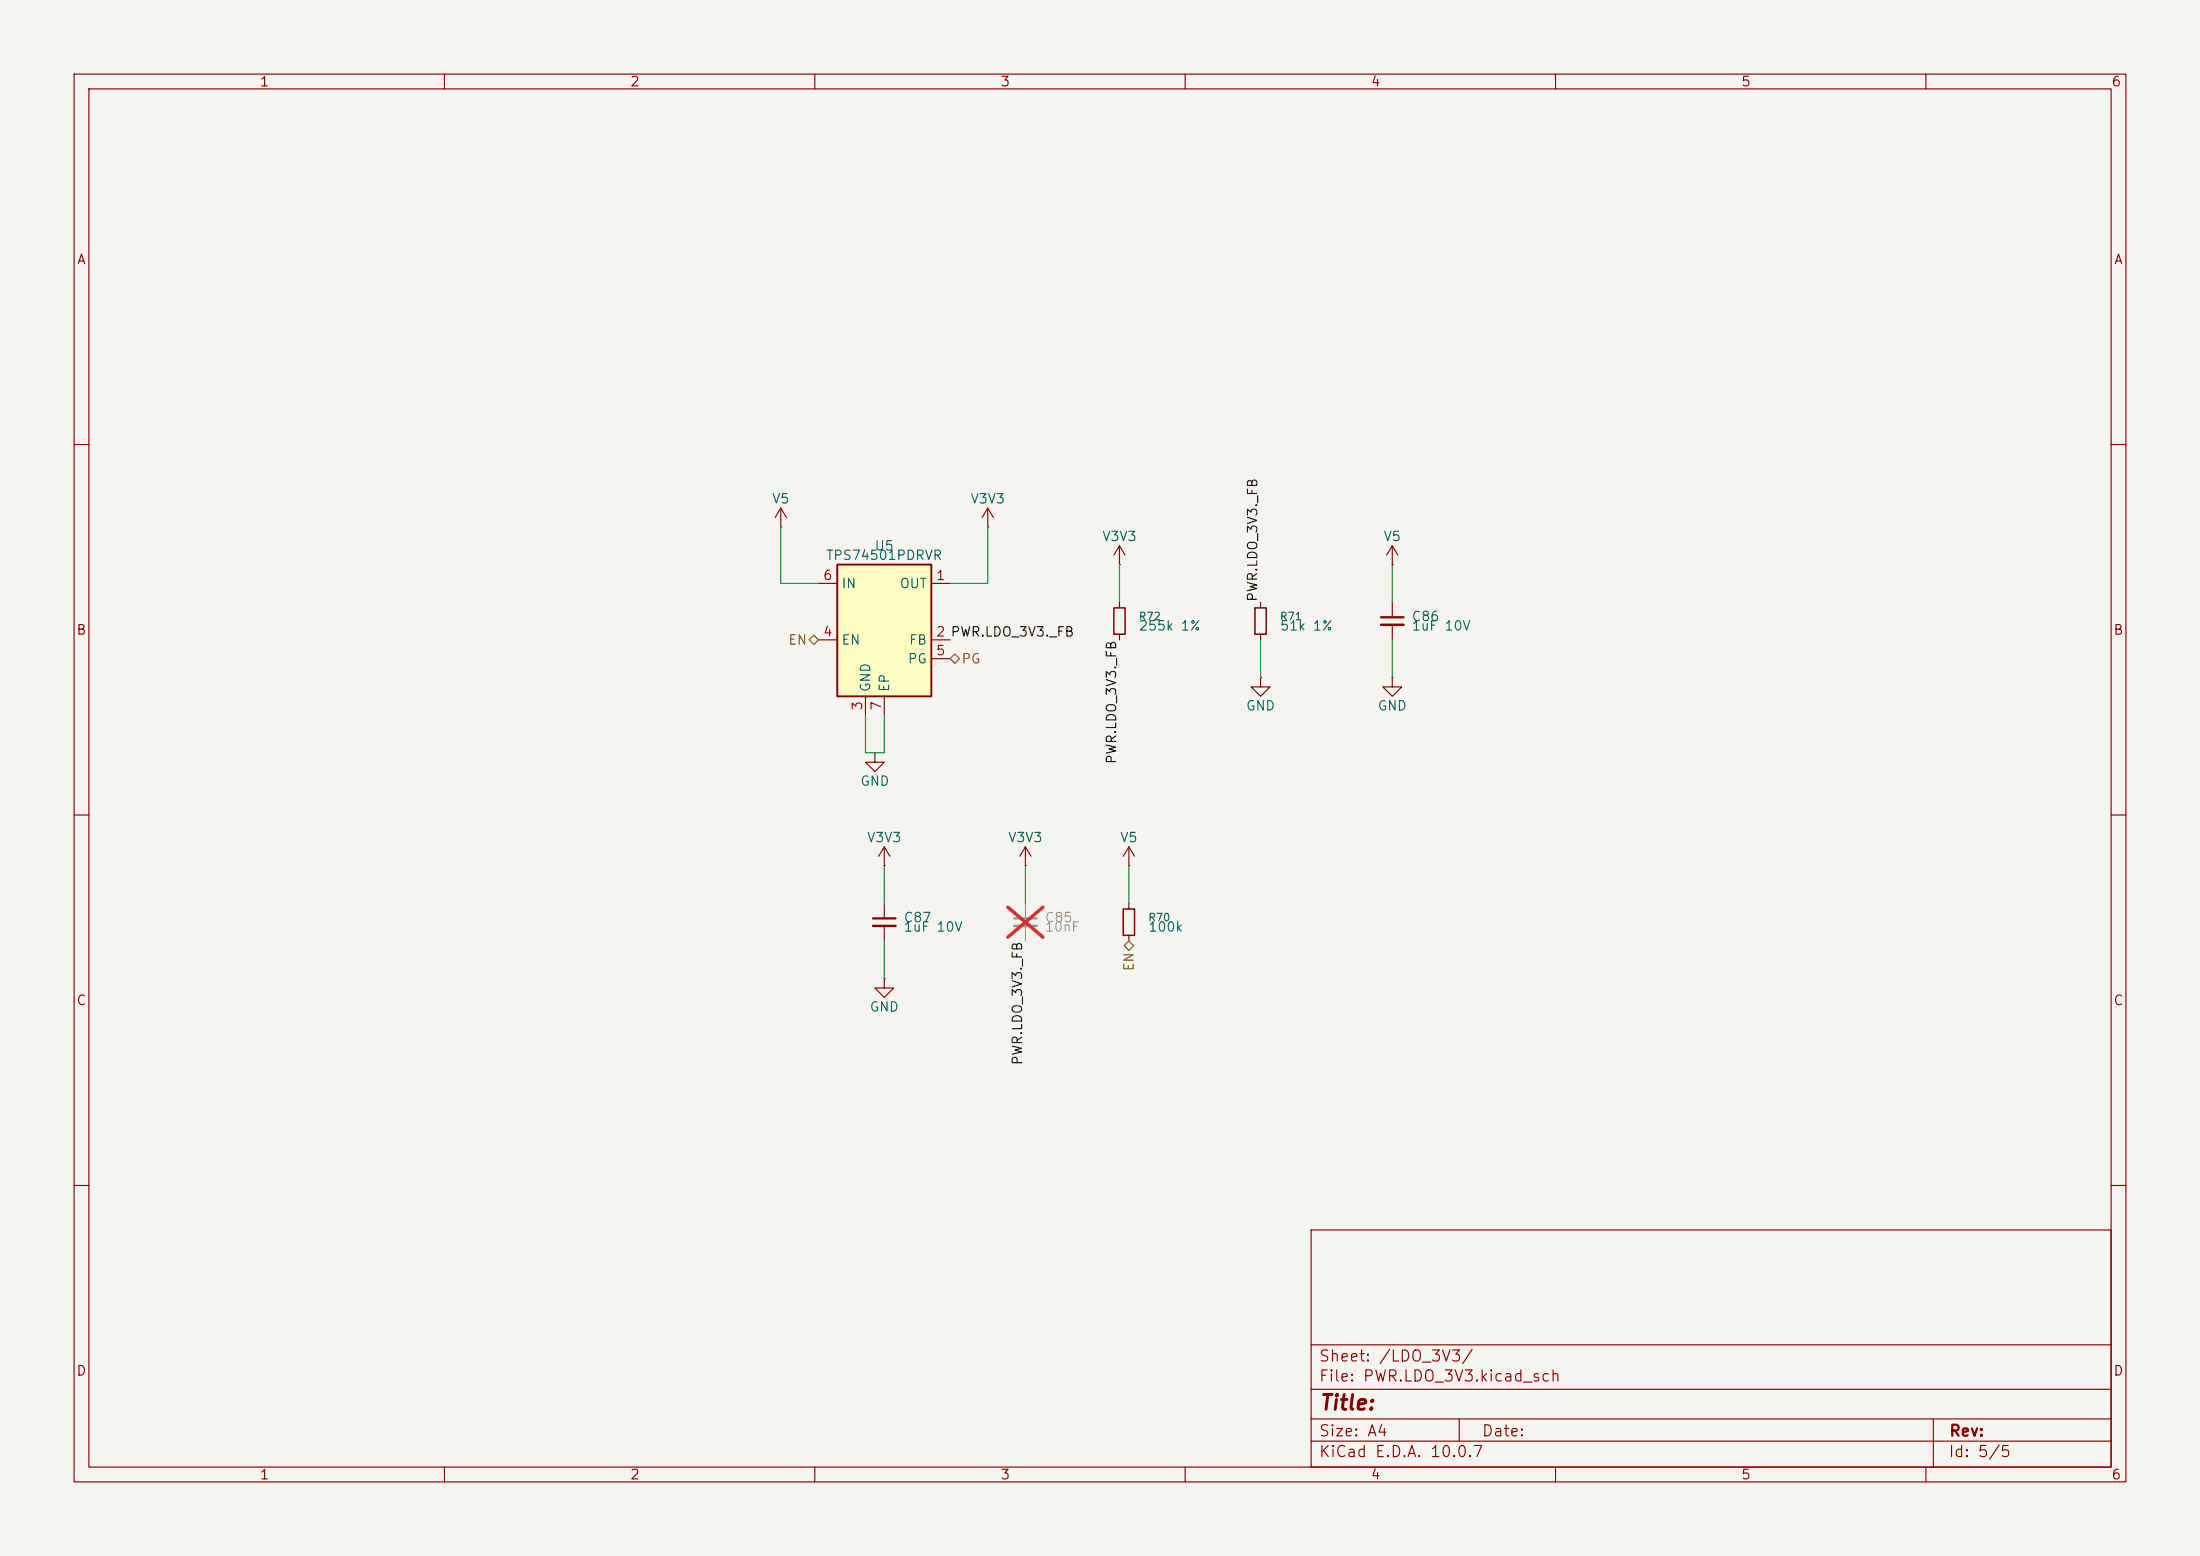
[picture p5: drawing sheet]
<svg xmlns="http://www.w3.org/2000/svg" width="297mm" height="210mm" viewBox="0 0 297 210" stroke-linecap="round" stroke-linejoin="round" font-family="sans-serif">
<path d="M0 0h297v210h-297z" fill="#f5f4ef" stroke="#f5f4ef" stroke-width=".14"/>
<g fill="none" stroke="#840000" stroke-width=".15">
<path d="M10 10h277v190h-277zM12 12h273v186h-273zM60 10v2M110 10v2M160 10v2M210 10v2M260 10v2M10 60h2M105.4 71.1h.1M105.4 68.6l-.8 1.3M105.4 68.6l.8 1.3M105.4 68.6v2.5"/>
<path d="M133.3 71.1h.1M133.3 68.6l-.7 1.3M133.3 68.6l.8 1.3M133.3 68.6v2.5M188 76.2h.1M188 73.7v2.5M188 73.7l-.8 1.2M188 73.7l.7 1.2M285 60h2M170.2 91.4v1.3h1.2l-1.2 1.3-1.3-1.3h1.3M170.2 91.4h.1M170.2 81.3v.7"/>
<path d="M170.2 85.6v.8M188 91.4v1.3h1.2l-1.2 1.3-1.3-1.3h1.3M188 91.4h.1M188 81.3v2M188 84.3v2.1M10 110h2M118.1 101.6v1.3h1.3l-1.3 1.2-1.3-1.2h1.3M118.1 101.6h.1M119.4 116.8h.1M119.4 114.3v2.5M119.4 114.3l-.8 1.3M119.4 114.3l.7 1.3"/>
<path d="M285 110h2M119.4 132.1v1.3h1.2l-1.2 1.2-1.3-1.2h1.3M119.4 132.1h.1M119.4 121.9v2.1M119.4 125v2M10 160h2M177 166h108v32h-108zM285 160h2M60 198v2M110 198v2M160 198v2M177 194.5h108"/>
<path d="M177 191.5h108M177 187.5h108M177 181.5h108M197 191.5v3M210 198v2M260 198v2M261 191.5v6.5"/>
</g>
<path d="M169.4 82h1.5v3.6h-1.5z" fill="none" stroke="#840000" stroke-width=".2"/>
<path d="M186.4 83.3h3.1M117.9 124h3" fill="none" stroke="#840000" stroke-width=".3"/>
<path d="M186.4 84.3h3.1M117.9 125h3" fill="none" stroke="#840000" stroke-width=".33"/>
<path d="M113 76.2h12.7v17.8h-12.7z" fill="#ffffc2"/>
<path d="M113 76.2h12.7v17.8h-12.7z" fill="none" stroke="#840000" stroke-width=".25"/>
<g fill="none" stroke="#840000" stroke-width=".15">
<path d="M110.5 78.7h2.5M125.7 78.7h2.6M151.1 76.2h.1M151.1 73.7v2.5M151.1 73.7l-.7 1.2M151.1 73.7l.8 1.2M110.5 86.4h2.5M116.8 94v2.5M119.4 94v2.5M125.7 86.4h2.6M125.7 88.9h2.6M151.1 81.3v.7"/>
<path d="M151.1 85.6v.8M138.4 116.8h.1M138.4 114.3l-.7 1.3M138.4 114.3l.8 1.3M138.4 114.3v2.5M152.4 116.8h.1M152.4 114.3l-.8 1.3M152.4 114.3l.8 1.3M152.4 114.3v2.5M152.4 121.9v.8M152.4 126.2v.8"/>
</g>
<path d="M150.4 82h1.5v3.6h-1.5zM151.6 122.7h1.6v3.5h-1.6z" fill="none" stroke="#840000" stroke-width=".2"/>
<path d="M136.9 124h3.1" fill="none" stroke="#9c9b98" stroke-width=".3"/>
<path d="M136.9 125h3.1" fill="none" stroke="#9c9b98" stroke-width=".33"/>
<path d="M138.4 121.9v2.1M138.4 125v2" fill="none" stroke="#9c9b98" stroke-width=".15"/>
<path d="M136.1 122.4l4.7 4.1M140.8 122.4l-4.7 4.1" fill="none" stroke="#e12e31" stroke-width=".46"/>
<path d="M109.2 86.4l.7-.7 .6 .7-.6 .6zM128.3 88.9l.6-.6 .6 .6-.6 .6zM151.8 127.6l.6-.6 .6 .6-.6 .7z" fill="none" stroke="#725600" stroke-width=".15"/>
<path d="M105.4 71.1v7.6h5.1M133.3 71.1v7.6h-5M151.1 76.2v5.1M188 76.2v5.1M116.8 96.5v5.1h2.6v-5.1M170.2 86.4v5M188 86.4v5M119.4 116.8v5.1M138.4 116.8v5.1M152.4 116.8v5.1M119.4 127v5.1" fill="none" stroke="#009600" stroke-width=".15"/>
<text font-size="2" fill="#840000" x="178" y="190.8">Title:</text>
<g font-size="1.5" fill="#840000">
<text x="178" y="184.1">Sheet: /LDO_3V3/</text>
<text x="178" y="186.8">File: PWR.LDO_3V3.kicad_sch</text>
<text x="178" y="197">KiCad E.D.A. 10.0.7</text>
<text x="178" y="194.2">Size: A4</text>
<text x="200" y="194.2">Date:</text>
<text x="263" y="197">Id: 5/5</text>
<text x="263" y="194.2">Rev:</text>
</g>
<g font-size="1.3" fill="#840000">
<text x="35" y="12">1</text>
<text x="85" y="12">2</text>
<text x="135" y="12">3</text>
<text x="185" y="12">4</text>
<text x="235" y="12">5</text>
<text x="285" y="12">6</text>
<text x="10.3" y="36">A</text>
<text x="285.3" y="36">A</text>
<text x="10.2" y="86">B</text>
<text x="285.2" y="86">B</text>
<text x="10.2" y="136">C</text>
<text x="285.2" y="136">C</text>
<text x="10.2" y="186">D</text>
<text x="285.2" y="186">D</text>
<text x="35" y="200">1</text>
<text x="85" y="200">2</text>
<text x="135" y="200">3</text>
<text x="185" y="200">4</text>
<text x="235" y="200">5</text>
<text x="285" y="200">6</text>
</g>
<g font-size="1.3" fill="#006464">
<text x="104.1" y="68.3">V5</text>
<text x="130.9" y="68.3">V3V3</text>
<text x="111.4" y="75.9">TPS74501PDRVR</text>
<text x="118" y="74.6">U5</text>
<text x="148.7" y="73.4">V3V3</text>
<text x="186.7" y="73.4">V5</text>
<text x="113.5" y="79.7">IN</text>
<text x="121.4" y="79.7">OUT</text>
<text x="113.5" y="87.3">EN</text>
<text x="122.5" y="89.9">PG</text>
<text x="122.6" y="87.3">FB</text>
<text x="153.7" y="85.4">255k 1%</text>
<text x="172.7" y="85.4">51k 1%</text>
<text x="190.5" y="84.1">C86</text>
<text x="190.5" y="85.4">1uF 10V</text>
<text x="117.8" y="93.5" transform="rotate(-90 117.8 93.5)">GND</text>
<text x="120.3" y="93.5" transform="rotate(-90 120.3 93.5)">EP</text>
<text x="168.1" y="96.2">GND</text>
<text x="185.9" y="96.2">GND</text>
<text x="116" y="106.4">GND</text>
<text x="117" y="114">V3V3</text>
<text x="136" y="114">V3V3</text>
<text x="151.1" y="114">V5</text>
<text x="121.9" y="124.8">C87</text>
<text x="121.9" y="126.1">1uF 10V</text>
<text x="154.9" y="126.1">100k</text>
<text x="117.3" y="136.9">GND</text>
</g>
<g font-size="1.3" fill="#a90000">
<text x="111" y="78.6">6</text>
<text x="126.3" y="78.6">1</text>
<text x="111" y="86.2">4</text>
<text x="126.3" y="86.2">2 PWR.LDO_3V3._FB</text>
<text x="126.3" y="88.8">5</text>
<text x="116.7" y="96" transform="rotate(-90 116.7 96)">3</text>
<text x="119.2" y="96" transform="rotate(-90 119.2 96)">7</text>
</g>
<g font-size="1.3" fill="#0f0f0f">
<text x="170.1" y="81.3" transform="rotate(-90 170.1 81.3)">PWR.LDO_3V3._FB</text>
<text x="151" y="103.2" transform="rotate(-90 151 103.2)">PWR.LDO_3V3._FB</text>
<text x="138.3" y="143.9" transform="rotate(-90 138.3 143.9)">PWR.LDO_3V3._FB</text>
</g>
<g font-size="1.3" fill="#725600">
<text x="106.3" y="87.3">EN</text>
<text x="129.7" y="89.9">PG</text>
<text x="153.4" y="131.2" transform="rotate(-90 153.4 131.2)">EN</text>
</g>
<g font-size="1.3" fill="#939391">
<text x="141" y="124.8">C85</text>
<text x="141" y="126.1">10nF</text>
</g>
<g font-size="1" fill="#006464">
<text x="153.7" y="84">R72</text>
<text x="172.7" y="84">R71</text>
<text x="154.9" y="124.6">R70</text>
</g>
</svg>
